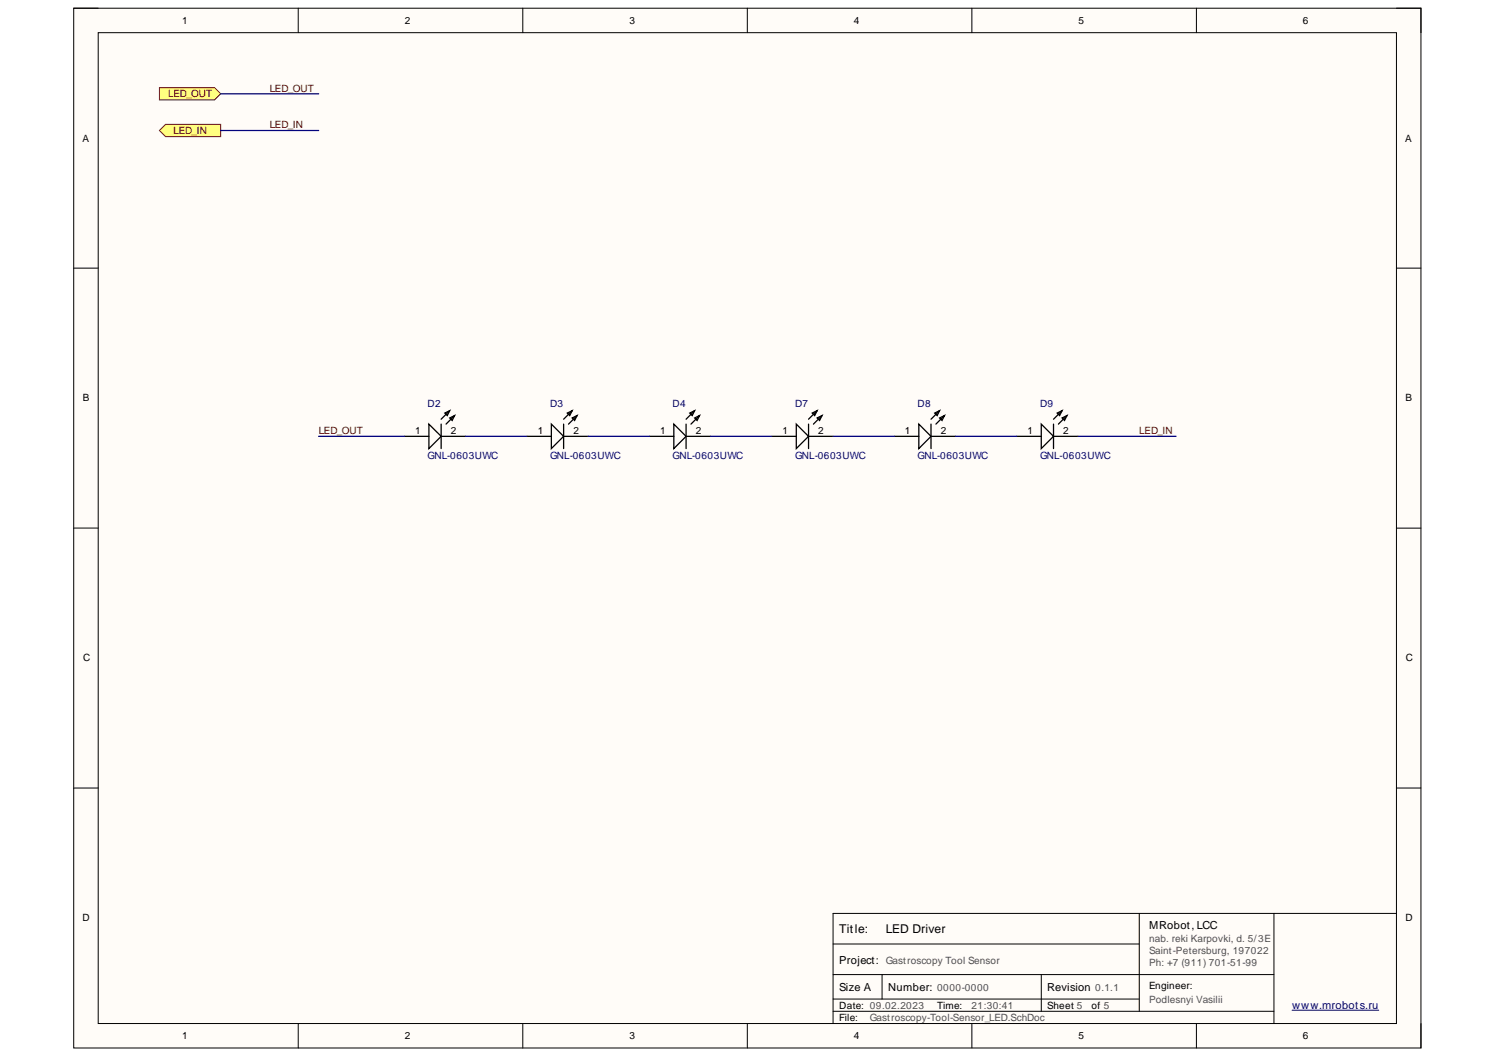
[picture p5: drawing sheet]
<svg xmlns="http://www.w3.org/2000/svg" width="297mm" height="210mm" viewBox="0 0 297 210" stroke-linecap="round" stroke-linejoin="round" font-family="sans-serif">
<path d="M14.6 1.6h267.5v206.5h-267.5z" fill-rule="evenodd" fill="#fffcf8"/>
<path d="M14.6 1.6h267.5v206.5h-267.5z" fill="none" stroke="#000" stroke-width=".2"/>
<path d="M19.5 6.5h257.8v196.8h-257.8z" fill-rule="evenodd" fill="#fffcf8"/>
<g fill="none" stroke="#000" stroke-width=".2">
<path d="M14.6 1.6h4.9M19.5 6.5h257.8v196.8h-257.8zM59.2 1.6v4.9M103.8 1.6v4.9M148.4 1.6v4.9M193 1.6v4.9M237.6 1.6v4.9M277.3 1.6h4.8v4.9M14.6 53.2h4.9M277.3 53.2h4.8M14.6 104.9h4.9M277.3 104.9h4.8"/>
<path d="M14.6 156.5h4.9M277.3 156.5h4.8M165.4 193.5h87.6M165.4 198.4h60.8M165.4 187.5h60.8M175.1 193.5v4.9M206.7 193.5v7.3M226.2 181.4v19.4M253 181.4v21.9M277.3 181.4h-111.9v21.9M59.2 203.3v4.8M103.8 203.3v4.8"/>
<path d="M148.4 203.3v4.8M165.4 200.8h87.6M193 203.3v4.8M237.6 203.3v4.8M282.1 203.3v4.8"/>
</g>
<path d="M256.5 200.6h17.3" fill="none" stroke="#000080" stroke-width=".2"/>
<path d="M31.7 25.9l1.2-1.2h10.9v2.4h-10.9z" fill-rule="evenodd" fill="#ffff80"/>
<path d="M31.7 25.9l1.2-1.2h10.9v2.4h-10.9z" fill="none" stroke="#800000" stroke-width=".2"/>
<g fill="none" stroke="#000" stroke-width=".25">
<path d="M80.3 86.7h4.9M85.2 84.2l2.4 2.5-2.4 2.4zM87.6 86.7h4.9M87.6 84.2v4.9M88.3 82l1-.5-.5 1zM89.3 83l1-.5-.5 1zM89.3 81.5l-1.7 1.7M90.3 82.5l-1.7 1.7M104.6 86.7h4.9M109.5 84.2l2.4 2.5-2.4 2.4zM111.9 86.7h4.9M111.9 84.2v4.9"/>
<path d="M112.6 82l1-.5-.5 1zM113.6 83l1-.5-.5 1zM113.6 81.5l-1.7 1.7M114.6 82.5l-1.7 1.7M128.9 86.7h4.9M133.8 84.2l2.4 2.5-2.4 2.4zM136.2 86.7h4.9M136.2 84.2v4.9M137 82l.9-.5-.5 1zM137.9 83l1-.5-.5 1zM137.9 81.5l-1.7 1.7M138.9 82.5l-1.7 1.7"/>
<path d="M153.3 86.7h4.8M158.1 84.2l2.4 2.5-2.4 2.4zM160.5 86.7h4.9M160.5 84.2v4.9M161.3 82l.9-.5-.4 1zM162.2 83l1-.5-.5 1zM162.2 81.5l-1.7 1.7M163.2 82.5l-1.7 1.7M177.6 86.7h4.8M182.4 84.2l2.5 2.5-2.5 2.4zM184.9 86.7h4.8M184.9 84.2v4.9"/>
<path d="M185.6 82l1-.5-.5 1zM186.6 83l.9-.5-.5 1zM186.6 81.5l-1.7 1.7M187.5 82.5l-1.7 1.7M201.9 86.7h4.8M206.7 84.2l2.5 2.5-2.5 2.4zM209.2 86.7h4.8M209.2 84.2v4.9M209.9 82l1-.5-.5 1zM210.9 83l1-.5-.5 1zM210.9 81.5l-1.7 1.7M211.9 82.5l-1.7 1.7"/>
</g>
<path d="M31.7 17.4h10.9l1.2 1.2-1.2 1.2h-10.9z" fill-rule="evenodd" fill="#ffff80"/>
<path d="M31.7 17.4h10.9l1.2 1.2-1.2 1.2h-10.9z" fill="none" stroke="#800000" stroke-width=".2"/>
<path d="M43.8 18.6h19.5M43.8 25.9h19.5M63.3 86.7h17M92.5 86.7h12.1M116.8 86.7h12.1M141.1 86.7h12.2M165.4 86.7h12.2M189.7 86.7h12.2M214 86.7h19.5" fill="none" stroke="#000080" stroke-width=".25"/>
<g font-size="2.4">
<text x="166.6" y="185.3">Title:</text>
<text x="175.9" y="185.2">LED Driver</text>
</g>
<g font-size="2.2">
<text x="228.2" y="184.5">MRobot, LCC</text>
<text x="166.6" y="191.3">Project: Gastroscopy Tool Sensor</text>
<text x="166.6" y="196.7">Size A</text>
<text x="176.3" y="196.7">Number: 0000-0000</text>
<text x="207.9" y="196.7">Revision 0.1.1</text>
</g>
<text font-size="2.2" fill="#000080" x="256.5" y="200.3">www.mrobots.ru</text>
<g font-size="2">
<text x="36.2" y="4.7">1</text>
<text x="80.4" y="4.7">2</text>
<text x="125" y="4.7">3</text>
<text x="169.5" y="4.7">4</text>
<text x="214.2" y="4.7">5</text>
<text x="258.7" y="4.7">6</text>
<text x="16.4" y="28.1">A</text>
<text x="279" y="28.1">A</text>
<text x="16.5" y="79.7">B</text>
<text x="279" y="79.7">B</text>
<text x="82.4" y="86.2">1</text>
<text x="89.5" y="86.2">2</text>
<text x="106.8" y="86.2">1</text>
<text x="113.9" y="86.2">2</text>
<text x="131.1" y="86.2">1</text>
<text x="138.1" y="86.2">2</text>
<text x="155.4" y="86.2">1</text>
<text x="162.5" y="86.2">2</text>
<text x="179.7" y="86.2">1</text>
<text x="186.8" y="86.2">2</text>
<text x="204" y="86.2">1</text>
<text x="211.1" y="86.2">2</text>
<text x="16.5" y="131.3">C</text>
<text x="279.1" y="131.3">C</text>
<text x="16.4" y="183">D</text>
<text x="279" y="183">D</text>
<text x="228.2" y="196.5">Engineer:</text>
<text x="166.6" y="200.4">Date: 09.02.2023</text>
<text x="166.6" y="202.8">File:</text>
<text x="186.1" y="200.4">Time:</text>
<text x="207.9" y="200.4">Sheet 5</text>
<text x="216.7" y="200.4">of 5</text>
<text x="36.2" y="206.3">1</text>
<text x="80.4" y="206.3">2</text>
<text x="125" y="206.3">3</text>
<text x="169.5" y="206.3">4</text>
<text x="214.2" y="206.3">5</text>
<text x="258.7" y="206.3">6</text>
</g>
<g font-size="2" fill="#800000">
<text x="33.4" y="19.3">LED_OUT</text>
<text x="53.6" y="18.2">LED_OUT</text>
<text x="34.5" y="26.6">LED_IN</text>
<text x="53.6" y="25.5">LED_IN</text>
<text x="63.3" y="86.2">LED_OUT</text>
<text x="226.2" y="86.2">LED_IN</text>
</g>
<g font-size="2" fill="#000080">
<text x="84.9" y="80.9">D2</text>
<text x="109.2" y="80.9">D3</text>
<text x="133.5" y="80.9">D4</text>
<text x="157.9" y="80.9">D7</text>
<text x="182.2" y="80.9">D8</text>
<text x="206.5" y="80.9">D9</text>
<text x="84.9" y="91.1">GNL-0603UWC</text>
<text x="109.2" y="91.1">GNL-0603UWC</text>
<text x="133.5" y="91.1">GNL-0603UWC</text>
<text x="157.9" y="91.1">GNL-0603UWC</text>
<text x="182.2" y="91.1">GNL-0603UWC</text>
<text x="206.5" y="91.1">GNL-0603UWC</text>
</g>
<g font-size="2" fill="#505050">
<text x="228.2" y="187">nab. reki Karpovki, d. 5/3E</text>
<text x="228.2" y="189.5">Saint-Petersburg, 197022</text>
<text x="228.2" y="191.9">Ph: +7 (911) 701-51-99</text>
<text x="172.7" y="202.8">Gastroscopy-Tool-Sensor_LED.SchDoc</text>
<text x="192.9" y="200.4">21:30:41</text>
<text x="228.2" y="199.2">Podlesnyi Vasilii</text>
</g>
</svg>
